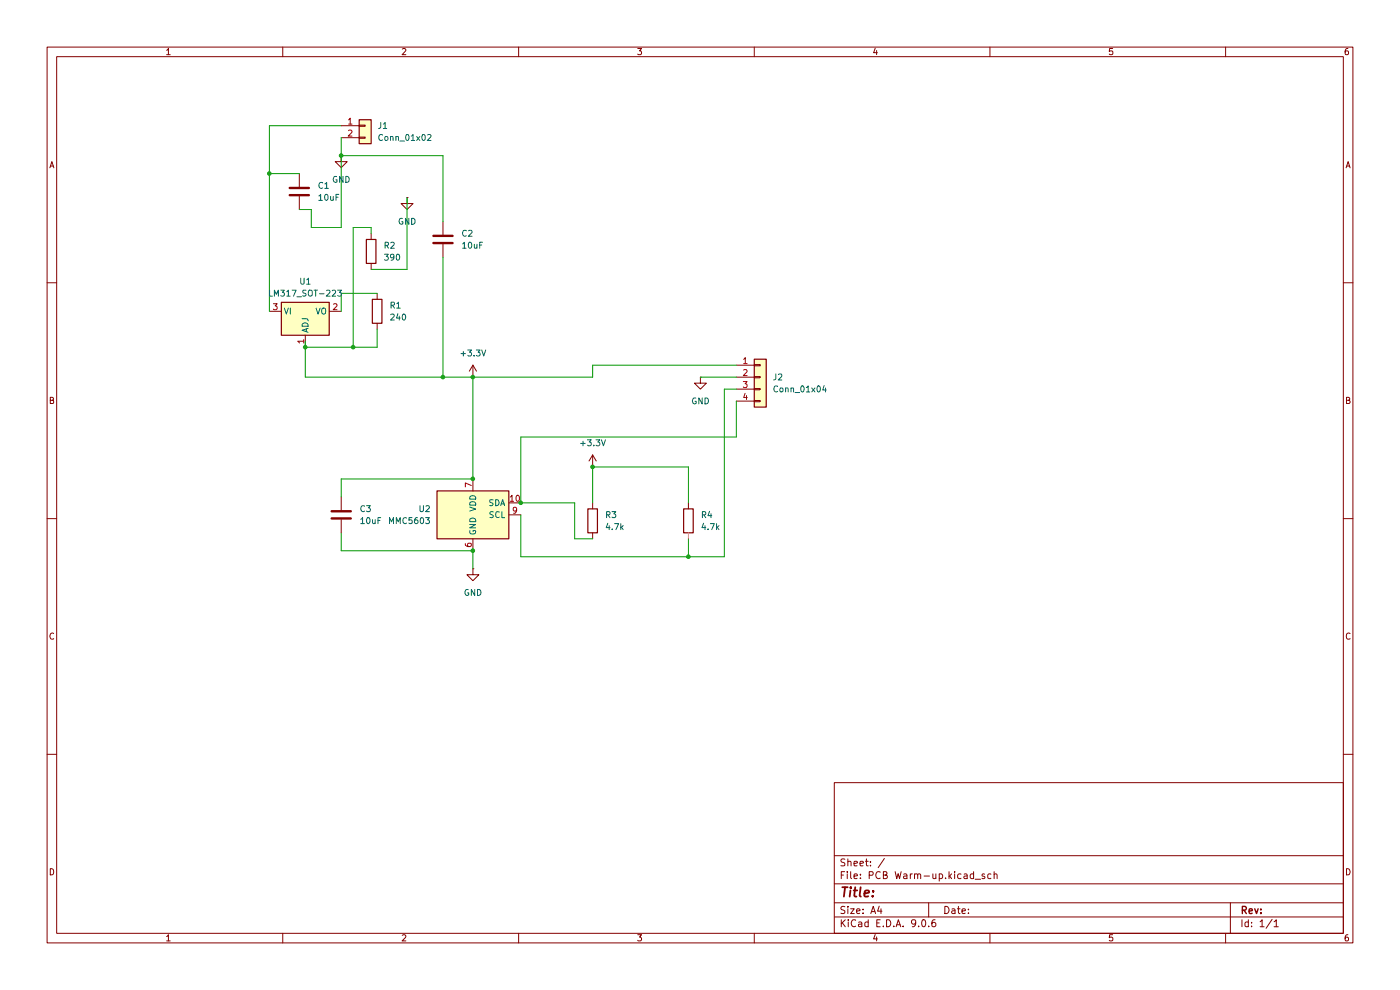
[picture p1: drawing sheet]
(kicad_sch
 (version 20250114)
 (generator "eeschema")
 (generator_version "9.0")
 (paper "A4")
 (lib_symbols
  (symbol "Connector_Generic:Conn_01x02"
   (pin_names
    (offset 1.016) (hide yes)) (exclude_from_sim no) (in_bom yes) (on_board yes)
   (property "Reference" "J" (at 0 2.54 0) (effects (font (size 1.27 1.27))))
   (property "Value" "Conn_01x02" (at 0 -5.08 0) (effects (font (size 1.27 1.27))))
   (property "Footprint" "" (at 0 0 0) (effects (font (size 1.27 1.27)) (hide yes)))
   (property "Datasheet" "~" (at 0 0 0) (effects (font (size 1.27 1.27)) (hide yes)))
   (property "Description" "Generic connector, single row, 01x02, script generated (kicad-library-utils/schlib/autogen/connector/)" (at 0 0 0) (effects (font (size 1.27 1.27)) (hide yes)))
   (symbol "Conn_01x02_1_1"
    (rectangle (start -1.27 1.27) (end 1.27 -3.81) (stroke (width 0.254) (type default)) (fill (type background)))
    (rectangle (start -1.27 0.127) (end 0 -0.127) (stroke (width 0.1524) (type default)) (fill (type none)))
    (rectangle (start -1.27 -2.413) (end 0 -2.667) (stroke (width 0.1524) (type default)) (fill (type none)))
    (pin passive line (at -5.08 0 0) (length 3.81) (name "Pin_1" (effects (font (size 1.27 1.27)))) (number "1" (effects (font (size 1.27 1.27)))))
    (pin passive line (at -5.08 -2.54 0) (length 3.81) (name "Pin_2" (effects (font (size 1.27 1.27)))) (number "2" (effects (font (size 1.27 1.27))))))
   (embedded_fonts no))
  (symbol "Connector_Generic:Conn_01x04"
   (pin_names
    (offset 1.016) (hide yes)) (exclude_from_sim no) (in_bom yes) (on_board yes)
   (property "Reference" "J" (at 0 5.08 0) (effects (font (size 1.27 1.27))))
   (property "Value" "Conn_01x04" (at 0 -7.62 0) (effects (font (size 1.27 1.27))))
   (property "Footprint" "" (at 0 0 0) (effects (font (size 1.27 1.27)) (hide yes)))
   (property "Datasheet" "~" (at 0 0 0) (effects (font (size 1.27 1.27)) (hide yes)))
   (property "Description" "Generic connector, single row, 01x04, script generated (kicad-library-utils/schlib/autogen/connector/)" (at 0 0 0) (effects (font (size 1.27 1.27)) (hide yes)))
   (symbol "Conn_01x04_1_1"
    (rectangle (start -1.27 3.81) (end 1.27 -6.35) (stroke (width 0.254) (type default)) (fill (type background)))
    (rectangle (start -1.27 2.667) (end 0 2.413) (stroke (width 0.1524) (type default)) (fill (type none)))
    (rectangle (start -1.27 0.127) (end 0 -0.127) (stroke (width 0.1524) (type default)) (fill (type none)))
    (rectangle (start -1.27 -2.413) (end 0 -2.667) (stroke (width 0.1524) (type default)) (fill (type none)))
    (rectangle (start -1.27 -4.953) (end 0 -5.207) (stroke (width 0.1524) (type default)) (fill (type none)))
    (pin passive line (at -5.08 2.54 0) (length 3.81) (name "Pin_1" (effects (font (size 1.27 1.27)))) (number "1" (effects (font (size 1.27 1.27)))))
    (pin passive line (at -5.08 0 0) (length 3.81) (name "Pin_2" (effects (font (size 1.27 1.27)))) (number "2" (effects (font (size 1.27 1.27)))))
    (pin passive line (at -5.08 -2.54 0) (length 3.81) (name "Pin_3" (effects (font (size 1.27 1.27)))) (number "3" (effects (font (size 1.27 1.27)))))
    (pin passive line (at -5.08 -5.08 0) (length 3.81) (name "Pin_4" (effects (font (size 1.27 1.27)))) (number "4" (effects (font (size 1.27 1.27))))))
   (embedded_fonts no))
  (symbol "Device:C"
   (pin_numbers (hide yes))
   (pin_names
    (offset 0.254)) (exclude_from_sim no) (in_bom yes) (on_board yes)
   (property "Reference" "C" (at 0.635 2.54 0) (effects (font (size 1.27 1.27)) (justify left)))
   (property "Value" "C" (at 0.635 -2.54 0) (effects (font (size 1.27 1.27)) (justify left)))
   (property "Footprint" "" (at 0.9652 -3.81 0) (effects (font (size 1.27 1.27)) (hide yes)))
   (property "Datasheet" "~" (at 0 0 0) (effects (font (size 1.27 1.27)) (hide yes)))
   (property "Description" "Unpolarized capacitor" (at 0 0 0) (effects (font (size 1.27 1.27)) (hide yes)))
   (symbol "C_0_1"
    (polyline (pts (xy -2.032 0.762) (xy 2.032 0.762)) (stroke (width 0.508) (type default)) (fill (type none)))
    (polyline (pts (xy -2.032 -0.762) (xy 2.032 -0.762)) (stroke (width 0.508) (type default)) (fill (type none))))
   (symbol "C_1_1"
    (pin passive line (at 0 3.81 270) (length 2.794) (name "~" (effects (font (size 1.27 1.27)))) (number "1" (effects (font (size 1.27 1.27)))))
    (pin passive line (at 0 -3.81 90) (length 2.794) (name "~" (effects (font (size 1.27 1.27)))) (number "2" (effects (font (size 1.27 1.27))))))
   (embedded_fonts no))
  (symbol "Device:R"
   (pin_numbers (hide yes))
   (pin_names
    (offset 0)) (exclude_from_sim no) (in_bom yes) (on_board yes)
   (property "Reference" "R" (at 2.032 0 90) (effects (font (size 1.27 1.27))))
   (property "Value" "R" (at 0 0 90) (effects (font (size 1.27 1.27))))
   (property "Footprint" "" (at -1.778 0 90) (effects (font (size 1.27 1.27)) (hide yes)))
   (property "Datasheet" "~" (at 0 0 0) (effects (font (size 1.27 1.27)) (hide yes)))
   (property "Description" "Resistor" (at 0 0 0) (effects (font (size 1.27 1.27)) (hide yes)))
   (symbol "R_0_1"
    (rectangle (start -1.016 -2.54) (end 1.016 2.54) (stroke (width 0.254) (type default)) (fill (type none))))
   (symbol "R_1_1"
    (pin passive line (at 0 3.81 270) (length 1.27) (name "~" (effects (font (size 1.27 1.27)))) (number "1" (effects (font (size 1.27 1.27)))))
    (pin passive line (at 0 -3.81 90) (length 1.27) (name "~" (effects (font (size 1.27 1.27)))) (number "2" (effects (font (size 1.27 1.27))))))
   (embedded_fonts no))
  (symbol "Regulator_Linear:LM317_SOT-223"
   (pin_names
    (offset 0.254)) (exclude_from_sim no) (in_bom yes) (on_board yes)
   (property "Reference" "U" (at -3.81 3.175 0) (effects (font (size 1.27 1.27))))
   (property "Value" "LM317_SOT-223" (at 0 3.175 0) (effects (font (size 1.27 1.27)) (justify left)))
   (property "Footprint" "Package_TO_SOT_SMD:SOT-223-3_TabPin2" (at 0 6.35 0) (effects (font (size 1.27 1.27)
    (italic yes)) (hide yes)))
   (property "Datasheet" "http://www.ti.com/lit/ds/symlink/lm317.pdf" (at 0 0 0) (effects (font (size 1.27 1.27)) (hide yes)))
   (property "Description" "1.5A 35V Adjustable Linear Regulator, SOT-223" (at 0 0 0) (effects (font (size 1.27 1.27)) (hide yes)))
   (symbol "LM317_SOT-223_0_1"
    (rectangle (start -5.08 1.905) (end 5.08 -5.08) (stroke (width 0.254) (type default)) (fill (type background))))
   (symbol "LM317_SOT-223_1_1"
    (pin power_in line (at -7.62 0 0) (length 2.54) (name "VI" (effects (font (size 1.27 1.27)))) (number "3" (effects (font (size 1.27 1.27)))))
    (pin input line (at 0 -7.62 90) (length 2.54) (name "ADJ" (effects (font (size 1.27 1.27)))) (number "1" (effects (font (size 1.27 1.27)))))
    (pin power_out line (at 7.62 0 180) (length 2.54) (name "VO" (effects (font (size 1.27 1.27)))) (number "2" (effects (font (size 1.27 1.27))))))
   (embedded_fonts no))
  (symbol "Sensor_Gas:SCD40-D-R2" (exclude_from_sim no) (in_bom yes) (on_board yes)
   (property "Reference" "U" (at -7.62 6.35 0) (effects (font (size 1.27 1.27))))
   (property "Value" "SCD40-D-R2" (at 6.985 6.35 0) (effects (font (size 1.27 1.27))))
   (property "Footprint" "Sensor:Sensirion_SCD4x-1EP_10.1x10.1mm_P1.25mm_EP4.8x4.8mm" (at 0 0 0) (effects (font (size 1.27 1.27)) (hide yes)))
   (property "Datasheet" "https://sensirion.com/media/documents/E0F04247/631EF271/CD_DS_SCD40_SCD41_Datasheet_D1.pdf" (at 0 0 0) (effects (font (size 1.27 1.27)) (hide yes)))
   (property "Description" "Photoacoustic CO2 sensor, 40 000 ppm, I2C, 2.4-5.5 V, Base accuracy  400 - 2000 ppm" (at 0 0 0) (effects (font (size 1.27 1.27)) (hide yes)))
   (symbol "SCD40-D-R2_0_1"
    (rectangle (start 7.62 5.08) (end -7.62 -5.08) (stroke (width 0.254) (type default)) (fill (type background))))
   (symbol "SCD40-D-R2_1_1"
    (pin passive line (at 0 7.62 270) (length 2.54) (hide yes) (name "VDD" (effects (font (size 1.27 1.27)))) (number "19" (effects (font (size 1.27 1.27)))))
    (pin power_in line (at 0 7.62 270) (length 2.54) (name "VDD" (effects (font (size 1.27 1.27)))) (number "7" (effects (font (size 1.27 1.27)))))
    (pin passive line (at 0 -7.62 90) (length 2.54) (hide yes) (name "GND" (effects (font (size 1.27 1.27)))) (number "20" (effects (font (size 1.27 1.27)))))
    (pin passive line (at 0 -7.62 90) (length 2.54) (hide yes) (name "GND" (effects (font (size 1.27 1.27)))) (number "21" (effects (font (size 1.27 1.27)))))
    (pin power_in line (at 0 -7.62 90) (length 2.54) (name "GND" (effects (font (size 1.27 1.27)))) (number "6" (effects (font (size 1.27 1.27)))))
    (pin bidirectional line (at 10.16 2.54 180) (length 2.54) (name "SDA" (effects (font (size 1.27 1.27)))) (number "10" (effects (font (size 1.27 1.27)))))
    (pin input line (at 10.16 0 180) (length 2.54) (name "SCL" (effects (font (size 1.27 1.27)))) (number "9" (effects (font (size 1.27 1.27))))))
   (embedded_fonts no))
  (symbol "power:+3.3V"
   (power)
   (pin_numbers (hide yes))
   (pin_names
    (offset 0) (hide yes)) (exclude_from_sim no) (in_bom yes) (on_board yes)
   (property "Reference" "#PWR" (at 0 -3.81 0) (effects (font (size 1.27 1.27)) (hide yes)))
   (property "Value" "+3.3V" (at 0 3.556 0) (effects (font (size 1.27 1.27))))
   (property "Footprint" "" (at 0 0 0) (effects (font (size 1.27 1.27)) (hide yes)))
   (property "Datasheet" "" (at 0 0 0) (effects (font (size 1.27 1.27)) (hide yes)))
   (property "Description" "Power symbol creates a global label with name \"+3.3V\"" (at 0 0 0) (effects (font (size 1.27 1.27)) (hide yes)))
   (symbol "+3.3V_0_1"
    (polyline (pts (xy -0.762 1.27) (xy 0 2.54)) (stroke (width 0) (type default)) (fill (type none)))
    (polyline (pts (xy 0 2.54) (xy 0.762 1.27)) (stroke (width 0) (type default)) (fill (type none)))
    (polyline (pts (xy 0 0) (xy 0 2.54)) (stroke (width 0) (type default)) (fill (type none))))
   (symbol "+3.3V_1_1"
    (pin power_in line (at 0 0 90) (length 0) (name "~" (effects (font (size 1.27 1.27)))) (number "1" (effects (font (size 1.27 1.27))))))
   (embedded_fonts no))
  (symbol "power:GND"
   (power)
   (pin_numbers (hide yes))
   (pin_names
    (offset 0) (hide yes)) (exclude_from_sim no) (in_bom yes) (on_board yes)
   (property "Reference" "#PWR" (at 0 -6.35 0) (effects (font (size 1.27 1.27)) (hide yes)))
   (property "Value" "GND" (at 0 -3.81 0) (effects (font (size 1.27 1.27))))
   (property "Footprint" "" (at 0 0 0) (effects (font (size 1.27 1.27)) (hide yes)))
   (property "Datasheet" "" (at 0 0 0) (effects (font (size 1.27 1.27)) (hide yes)))
   (property "Description" "Power symbol creates a global label with name \"GND\" , ground" (at 0 0 0) (effects (font (size 1.27 1.27)) (hide yes)))
   (symbol "GND_0_1"
    (polyline (pts (xy 0 0) (xy 0 -1.27) (xy 1.27 -1.27) (xy 0 -2.54) (xy -1.27 -1.27) (xy 0 -1.27)) (stroke (width 0) (type default)) (fill (type none))))
   (symbol "GND_1_1"
    (pin power_in line (at 0 0 270) (length 0) (name "~" (effects (font (size 1.27 1.27)))) (number "1" (effects (font (size 1.27 1.27))))))
   (embedded_fonts no)))
 (junction
  (at 125.73 99.06)
  (diameter 0)
  (color 0 0 0 0))
 (junction
  (at 100.33 101.6)
  (diameter 0)
  (color 0 0 0 0))
 (junction
  (at 57.15 36.83)
  (diameter 0)
  (color 0 0 0 0))
 (junction
  (at 64.77 73.66)
  (diameter 0)
  (color 0 0 0 0))
 (junction
  (at 146.05 118.11)
  (diameter 0)
  (color 0 0 0 0))
 (junction
  (at 74.93 73.66)
  (diameter 0)
  (color 0 0 0 0))
 (junction
  (at 72.39 33.02)
  (diameter 0)
  (color 0 0 0 0))
 (junction
  (at 100.33 80.01)
  (diameter 0)
  (color 0 0 0 0))
 (junction
  (at 93.98 80.01)
  (diameter 0)
  (color 0 0 0 0))
 (junction
  (at 100.33 116.84)
  (diameter 0)
  (color 0 0 0 0))
 (junction
  (at 110.49 106.68)
  (diameter 0)
  (color 0 0 0 0))
 (wire
  (pts (xy 74.93 48.26) (xy 74.93 73.66))
  (stroke (width 0) (type default)))
 (wire
  (pts (xy 78.74 48.26) (xy 78.74 49.53))
  (stroke (width 0) (type default)))
 (wire
  (pts (xy 110.49 118.11) (xy 110.49 109.22))
  (stroke (width 0) (type default)))
 (wire
  (pts (xy 72.39 26.67) (xy 57.15 26.67))
  (stroke (width 0) (type default)))
 (wire
  (pts (xy 57.15 26.67) (xy 57.15 36.83))
  (stroke (width 0) (type default)))
 (wire
  (pts (xy 125.73 77.47) (xy 125.73 80.01))
  (stroke (width 0) (type default)))
 (wire
  (pts (xy 125.73 114.3) (xy 121.92 114.3))
  (stroke (width 0) (type default)))
 (wire
  (pts (xy 63.5 44.45) (xy 66.04 44.45))
  (stroke (width 0) (type default)))
 (wire
  (pts (xy 100.33 80.01) (xy 100.33 101.6))
  (stroke (width 0) (type default)))
 (wire
  (pts (xy 156.21 85.09) (xy 156.21 92.71))
  (stroke (width 0) (type default)))
 (wire
  (pts (xy 93.98 46.99) (xy 93.98 33.02))
  (stroke (width 0) (type default)))
 (wire
  (pts (xy 100.33 116.84) (xy 100.33 120.65))
  (stroke (width 0) (type default)))
 (wire
  (pts (xy 93.98 54.61) (xy 93.98 80.01))
  (stroke (width 0) (type default)))
 (wire
  (pts (xy 72.39 105.41) (xy 72.39 101.6))
  (stroke (width 0) (type default)))
 (wire
  (pts (xy 64.77 73.66) (xy 64.77 80.01))
  (stroke (width 0) (type default)))
 (wire
  (pts (xy 121.92 114.3) (xy 121.92 106.68))
  (stroke (width 0) (type default)))
 (wire
  (pts (xy 125.73 99.06) (xy 125.73 106.68))
  (stroke (width 0) (type default)))
 (wire
  (pts (xy 93.98 80.01) (xy 100.33 80.01))
  (stroke (width 0) (type default)))
 (wire
  (pts (xy 72.39 62.23) (xy 72.39 66.04))
  (stroke (width 0) (type default)))
 (wire
  (pts (xy 78.74 57.15) (xy 86.36 57.15))
  (stroke (width 0) (type default)))
 (wire
  (pts (xy 72.39 101.6) (xy 100.33 101.6))
  (stroke (width 0) (type default)))
 (wire
  (pts (xy 156.21 82.55) (xy 153.67 82.55))
  (stroke (width 0) (type default)))
 (wire
  (pts (xy 72.39 29.21) (xy 72.39 33.02))
  (stroke (width 0) (type default)))
 (wire
  (pts (xy 63.5 36.83) (xy 57.15 36.83))
  (stroke (width 0) (type default)))
 (wire
  (pts (xy 146.05 114.3) (xy 146.05 118.11))
  (stroke (width 0) (type default)))
 (wire
  (pts (xy 146.05 99.06) (xy 125.73 99.06))
  (stroke (width 0) (type default)))
 (wire
  (pts (xy 80.01 62.23) (xy 72.39 62.23))
  (stroke (width 0) (type default)))
 (wire
  (pts (xy 64.77 73.66) (xy 74.93 73.66))
  (stroke (width 0) (type default)))
 (wire
  (pts (xy 121.92 106.68) (xy 110.49 106.68))
  (stroke (width 0) (type default)))
 (wire
  (pts (xy 74.93 48.26) (xy 78.74 48.26))
  (stroke (width 0) (type default)))
 (wire
  (pts (xy 125.73 80.01) (xy 100.33 80.01))
  (stroke (width 0) (type default)))
 (wire
  (pts (xy 66.04 48.26) (xy 72.39 48.26))
  (stroke (width 0) (type default)))
 (wire
  (pts (xy 72.39 33.02) (xy 93.98 33.02))
  (stroke (width 0) (type default)))
 (wire
  (pts (xy 57.15 36.83) (xy 57.15 66.04))
  (stroke (width 0) (type default)))
 (wire
  (pts (xy 146.05 99.06) (xy 146.05 106.68))
  (stroke (width 0) (type default)))
 (wire
  (pts (xy 74.93 73.66) (xy 80.01 73.66))
  (stroke (width 0) (type default)))
 (wire
  (pts (xy 156.21 92.71) (xy 110.49 92.71))
  (stroke (width 0) (type default)))
 (wire
  (pts (xy 80.01 69.85) (xy 80.01 73.66))
  (stroke (width 0) (type default)))
 (wire
  (pts (xy 110.49 92.71) (xy 110.49 106.68))
  (stroke (width 0) (type default)))
 (wire
  (pts (xy 86.36 41.91) (xy 86.36 57.15))
  (stroke (width 0) (type default)))
 (wire
  (pts (xy 64.77 72.39) (xy 64.77 73.66))
  (stroke (width 0) (type default)))
 (wire
  (pts (xy 72.39 48.26) (xy 72.39 33.02))
  (stroke (width 0) (type default)))
 (wire
  (pts (xy 64.77 80.01) (xy 93.98 80.01))
  (stroke (width 0) (type default)))
 (wire
  (pts (xy 146.05 118.11) (xy 110.49 118.11))
  (stroke (width 0) (type default)))
 (wire
  (pts (xy 153.67 118.11) (xy 146.05 118.11))
  (stroke (width 0) (type default)))
 (wire
  (pts (xy 72.39 116.84) (xy 100.33 116.84))
  (stroke (width 0) (type default)))
 (wire
  (pts (xy 148.59 80.01) (xy 156.21 80.01))
  (stroke (width 0) (type default)))
 (wire
  (pts (xy 156.21 77.47) (xy 125.73 77.47))
  (stroke (width 0) (type default)))
 (wire
  (pts (xy 153.67 82.55) (xy 153.67 118.11))
  (stroke (width 0) (type default)))
 (wire
  (pts (xy 72.39 113.03) (xy 72.39 116.84))
  (stroke (width 0) (type default)))
 (wire
  (pts (xy 66.04 44.45) (xy 66.04 48.26))
  (stroke (width 0) (type default)))
 (symbol
  (lib_id "power:GND")
  (at 72.39 33.02 0)
  (unit 1)
  (exclude_from_sim no)
  (in_bom yes)
  (on_board yes)
  (dnp no)
  (fields_autoplaced yes)
  (property "Reference" "#PWR01" (at 72.39 39.37 0) (effects (font (size 1.27 1.27)) (hide yes)))
  (property "Value" "GND" (at 72.39 38.1 0) (effects (font (size 1.27 1.27))))
  (property "Footprint" "" (at 72.39 33.02 0) (effects (font (size 1.27 1.27)) (hide yes)))
  (property "Datasheet" "" (at 72.39 33.02 0) (effects (font (size 1.27 1.27)) (hide yes)))
  (property "Description" "Power symbol creates a global label with name \"GND\" , ground" (at 72.39 33.02 0) (effects (font (size 1.27 1.27)) (hide yes)))
  (pin "1"))
 (symbol
  (lib_id "Connector_Generic:Conn_01x02")
  (at 77.47 26.67 0)
  (unit 1)
  (exclude_from_sim no)
  (in_bom yes)
  (on_board yes)
  (dnp no)
  (fields_autoplaced yes)
  (property "Reference" "J1" (at 80.01 26.6699 0) (effects (font (size 1.27 1.27)) (justify left)))
  (property "Value" "Conn_01x02" (at 80.01 29.2099 0) (effects (font (size 1.27 1.27)) (justify left)))
  (property "Footprint" "Connector_PinHeader_2.54mm:PinHeader_1x02_P2.54mm_Vertical" (at 77.47 26.67 0) (effects (font (size 1.27 1.27)) (hide yes)))
  (property "Datasheet" "~" (at 77.47 26.67 0) (effects (font (size 1.27 1.27)) (hide yes)))
  (property "Description" "Generic connector, single row, 01x02, script generated (kicad-library-utils/schlib/autogen/connector/)" (at 77.47 26.67 0) (effects (font (size 1.27 1.27)) (hide yes)))
  (pin "2")
  (pin "1"))
 (symbol
  (lib_id "Device:C")
  (at 93.98 50.8 0)
  (unit 1)
  (exclude_from_sim no)
  (in_bom yes)
  (on_board yes)
  (dnp no)
  (fields_autoplaced yes)
  (property "Reference" "C2" (at 97.79 49.5299 0) (effects (font (size 1.27 1.27)) (justify left)))
  (property "Value" "10uF" (at 97.79 52.0699 0) (effects (font (size 1.27 1.27)) (justify left)))
  (property "Footprint" "Capacitor_SMD:C_0805_2012Metric" (at 94.9452 54.61 0) (effects (font (size 1.27 1.27)) (hide yes)))
  (property "Datasheet" "~" (at 93.98 50.8 0) (effects (font (size 1.27 1.27)) (hide yes)))
  (property "Description" "Unpolarized capacitor" (at 93.98 50.8 0) (effects (font (size 1.27 1.27)) (hide yes)))
  (pin "1")
  (pin "2"))
 (symbol
  (lib_id "Device:C")
  (at 63.5 40.64 0)
  (unit 1)
  (exclude_from_sim no)
  (in_bom yes)
  (on_board yes)
  (dnp no)
  (fields_autoplaced yes)
  (property "Reference" "C1" (at 67.31 39.3699 0) (effects (font (size 1.27 1.27)) (justify left)))
  (property "Value" "10uF" (at 67.31 41.9099 0) (effects (font (size 1.27 1.27)) (justify left)))
  (property "Footprint" "Capacitor_SMD:C_0805_2012Metric" (at 64.4652 44.45 0) (effects (font (size 1.27 1.27)) (hide yes)))
  (property "Datasheet" "~" (at 63.5 40.64 0) (effects (font (size 1.27 1.27)) (hide yes)))
  (property "Description" "Unpolarized capacitor" (at 63.5 40.64 0) (effects (font (size 1.27 1.27)) (hide yes)))
  (pin "1")
  (pin "2"))
 (symbol
  (lib_id "Device:R")
  (at 125.73 110.49 0)
  (unit 1)
  (exclude_from_sim no)
  (in_bom yes)
  (on_board yes)
  (dnp no)
  (fields_autoplaced yes)
  (property "Reference" "R3" (at 128.27 109.2199 0) (effects (font (size 1.27 1.27)) (justify left)))
  (property "Value" "4.7k" (at 128.27 111.7599 0) (effects (font (size 1.27 1.27)) (justify left)))
  (property "Footprint" "Resistor_SMD:R_0805_2012Metric" (at 123.952 110.49 90) (effects (font (size 1.27 1.27)) (hide yes)))
  (property "Datasheet" "~" (at 125.73 110.49 0) (effects (font (size 1.27 1.27)) (hide yes)))
  (property "Description" "Resistor" (at 125.73 110.49 0) (effects (font (size 1.27 1.27)) (hide yes)))
  (pin "2")
  (pin "1"))
 (symbol
  (lib_id "Regulator_Linear:LM317_SOT-223")
  (at 64.77 66.04 0)
  (unit 1)
  (exclude_from_sim no)
  (in_bom yes)
  (on_board yes)
  (dnp no)
  (fields_autoplaced yes)
  (property "Reference" "U1" (at 64.77 59.69 0) (effects (font (size 1.27 1.27))))
  (property "Value" "LM317_SOT-223" (at 64.77 62.23 0) (effects (font (size 1.27 1.27))))
  (property "Footprint" "Package_TO_SOT_SMD:SOT-223-3_TabPin2" (at 64.77 59.69 0) (effects (font (size 1.27 1.27)
    (italic yes)) (hide yes)))
  (property "Datasheet" "http://www.ti.com/lit/ds/symlink/lm317.pdf" (at 64.77 66.04 0) (effects (font (size 1.27 1.27)) (hide yes)))
  (property "Description" "1.5A 35V Adjustable Linear Regulator, SOT-223" (at 64.77 66.04 0) (effects (font (size 1.27 1.27)) (hide yes)))
  (pin "2")
  (pin "1")
  (pin "3"))
 (symbol
  (lib_id "Sensor_Gas:SCD40-D-R2")
  (at 100.33 109.22 0)
  (unit 1)
  (exclude_from_sim no)
  (in_bom yes)
  (on_board yes)
  (dnp no)
  (fields_autoplaced yes)
  (property "Reference" "U2" (at 91.44 107.9499 0) (effects (font (size 1.27 1.27)) (justify right)))
  (property "Value" "MMC5603" (at 91.44 110.4899 0) (effects (font (size 1.27 1.27)) (justify right)))
  (property "Footprint" "Sensor:Sensirion_SCD4x-1EP_10.1x10.1mm_P1.25mm_EP4.8x4.8mm" (at 100.33 109.22 0) (effects (font (size 1.27 1.27)) (hide yes)))
  (property "Datasheet" "https://sensirion.com/media/documents/E0F04247/631EF271/CD_DS_SCD40_SCD41_Datasheet_D1.pdf" (at 100.33 109.22 0) (effects (font (size 1.27 1.27)) (hide yes)))
  (property "Description" "Photoacoustic CO2 sensor, 40 000 ppm, I2C, 2.4-5.5 V, Base accuracy  400 - 2000 ppm" (at 100.33 109.22 0) (effects (font (size 1.27 1.27)) (hide yes)))
  (pin "10")
  (pin "21")
  (pin "7")
  (pin "6")
  (pin "19")
  (pin "9")
  (pin "20"))
 (symbol
  (lib_id "power:GND")
  (at 148.59 80.01 0)
  (unit 1)
  (exclude_from_sim no)
  (in_bom yes)
  (on_board yes)
  (dnp no)
  (fields_autoplaced yes)
  (property "Reference" "#PWR04" (at 148.59 86.36 0) (effects (font (size 1.27 1.27)) (hide yes)))
  (property "Value" "GND" (at 148.59 85.09 0) (effects (font (size 1.27 1.27))))
  (property "Footprint" "" (at 148.59 80.01 0) (effects (font (size 1.27 1.27)) (hide yes)))
  (property "Datasheet" "" (at 148.59 80.01 0) (effects (font (size 1.27 1.27)) (hide yes)))
  (property "Description" "Power symbol creates a global label with name \"GND\" , ground" (at 148.59 80.01 0) (effects (font (size 1.27 1.27)) (hide yes)))
  (pin "1"))
 (symbol
  (lib_id "power:+3.3V")
  (at 100.33 80.01 0)
  (unit 1)
  (exclude_from_sim no)
  (in_bom yes)
  (on_board yes)
  (dnp no)
  (fields_autoplaced yes)
  (property "Reference" "#PWR02" (at 100.33 83.82 0) (effects (font (size 1.27 1.27)) (hide yes)))
  (property "Value" "+3.3V" (at 100.33 74.93 0) (effects (font (size 1.27 1.27))))
  (property "Footprint" "" (at 100.33 80.01 0) (effects (font (size 1.27 1.27)) (hide yes)))
  (property "Datasheet" "" (at 100.33 80.01 0) (effects (font (size 1.27 1.27)) (hide yes)))
  (property "Description" "Power symbol creates a global label with name \"+3.3V\"" (at 100.33 80.01 0) (effects (font (size 1.27 1.27)) (hide yes)))
  (pin "1"))
 (symbol
  (lib_id "power:GND")
  (at 86.36 41.91 0)
  (unit 1)
  (exclude_from_sim no)
  (in_bom yes)
  (on_board yes)
  (dnp no)
  (fields_autoplaced yes)
  (property "Reference" "#PWR05" (at 86.36 48.26 0) (effects (font (size 1.27 1.27)) (hide yes)))
  (property "Value" "GND" (at 86.36 46.99 0) (effects (font (size 1.27 1.27))))
  (property "Footprint" "" (at 86.36 41.91 0) (effects (font (size 1.27 1.27)) (hide yes)))
  (property "Datasheet" "" (at 86.36 41.91 0) (effects (font (size 1.27 1.27)) (hide yes)))
  (property "Description" "Power symbol creates a global label with name \"GND\" , ground" (at 86.36 41.91 0) (effects (font (size 1.27 1.27)) (hide yes)))
  (pin "1"))
 (symbol
  (lib_id "Device:R")
  (at 78.74 53.34 0)
  (unit 1)
  (exclude_from_sim no)
  (in_bom yes)
  (on_board yes)
  (dnp no)
  (fields_autoplaced yes)
  (property "Reference" "R2" (at 81.28 52.0699 0) (effects (font (size 1.27 1.27)) (justify left)))
  (property "Value" "390" (at 81.28 54.6099 0) (effects (font (size 1.27 1.27)) (justify left)))
  (property "Footprint" "Resistor_SMD:R_0805_2012Metric" (at 76.962 53.34 90) (effects (font (size 1.27 1.27)) (hide yes)))
  (property "Datasheet" "~" (at 78.74 53.34 0) (effects (font (size 1.27 1.27)) (hide yes)))
  (property "Description" "Resistor" (at 78.74 53.34 0) (effects (font (size 1.27 1.27)) (hide yes)))
  (pin "2")
  (pin "1"))
 (symbol
  (lib_id "Device:C")
  (at 72.39 109.22 0)
  (unit 1)
  (exclude_from_sim no)
  (in_bom yes)
  (on_board yes)
  (dnp no)
  (fields_autoplaced yes)
  (property "Reference" "C3" (at 76.2 107.9499 0) (effects (font (size 1.27 1.27)) (justify left)))
  (property "Value" "10uF" (at 76.2 110.4899 0) (effects (font (size 1.27 1.27)) (justify left)))
  (property "Footprint" "Capacitor_SMD:C_0805_2012Metric" (at 73.3552 113.03 0) (effects (font (size 1.27 1.27)) (hide yes)))
  (property "Datasheet" "~" (at 72.39 109.22 0) (effects (font (size 1.27 1.27)) (hide yes)))
  (property "Description" "Unpolarized capacitor" (at 72.39 109.22 0) (effects (font (size 1.27 1.27)) (hide yes)))
  (pin "1")
  (pin "2"))
 (symbol
  (lib_id "Device:R")
  (at 146.05 110.49 0)
  (unit 1)
  (exclude_from_sim no)
  (in_bom yes)
  (on_board yes)
  (dnp no)
  (property "Reference" "R4" (at 148.59 109.2199 0) (effects (font (size 1.27 1.27)) (justify left)))
  (property "Value" "4.7k" (at 148.59 111.7599 0) (effects (font (size 1.27 1.27)) (justify left)))
  (property "Footprint" "Resistor_SMD:R_0805_2012Metric" (at 144.272 110.49 90) (effects (font (size 1.27 1.27)) (hide yes)))
  (property "Datasheet" "~" (at 146.05 110.49 0) (effects (font (size 1.27 1.27)) (hide yes)))
  (property "Description" "Resistor" (at 146.05 110.49 0) (effects (font (size 1.27 1.27)) (hide yes)))
  (pin "2")
  (pin "1"))
 (symbol
  (lib_id "Device:R")
  (at 80.01 66.04 0)
  (unit 1)
  (exclude_from_sim no)
  (in_bom yes)
  (on_board yes)
  (dnp no)
  (fields_autoplaced yes)
  (property "Reference" "R1" (at 82.55 64.7699 0) (effects (font (size 1.27 1.27)) (justify left)))
  (property "Value" "240" (at 82.55 67.3099 0) (effects (font (size 1.27 1.27)) (justify left)))
  (property "Footprint" "Resistor_SMD:R_0805_2012Metric" (at 78.232 66.04 90) (effects (font (size 1.27 1.27)) (hide yes)))
  (property "Datasheet" "~" (at 80.01 66.04 0) (effects (font (size 1.27 1.27)) (hide yes)))
  (property "Description" "Resistor" (at 80.01 66.04 0) (effects (font (size 1.27 1.27)) (hide yes)))
  (pin "1")
  (pin "2"))
 (symbol
  (lib_id "Connector_Generic:Conn_01x04")
  (at 161.29 80.01 0)
  (unit 1)
  (exclude_from_sim no)
  (in_bom yes)
  (on_board yes)
  (dnp no)
  (fields_autoplaced yes)
  (property "Reference" "J2" (at 163.83 80.0099 0) (effects (font (size 1.27 1.27)) (justify left)))
  (property "Value" "Conn_01x04" (at 163.83 82.5499 0) (effects (font (size 1.27 1.27)) (justify left)))
  (property "Footprint" "Connector_PinHeader_2.54mm:PinHeader_1x04_P2.54mm_Vertical" (at 161.29 80.01 0) (effects (font (size 1.27 1.27)) (hide yes)))
  (property "Datasheet" "~" (at 161.29 80.01 0) (effects (font (size 1.27 1.27)) (hide yes)))
  (property "Description" "Generic connector, single row, 01x04, script generated (kicad-library-utils/schlib/autogen/connector/)" (at 161.29 80.01 0) (effects (font (size 1.27 1.27)) (hide yes)))
  (pin "3")
  (pin "2")
  (pin "4")
  (pin "1"))
 (symbol
  (lib_id "power:GND")
  (at 100.33 120.65 0)
  (unit 1)
  (exclude_from_sim no)
  (in_bom yes)
  (on_board yes)
  (dnp no)
  (fields_autoplaced yes)
  (property "Reference" "#PWR03" (at 100.33 127 0) (effects (font (size 1.27 1.27)) (hide yes)))
  (property "Value" "GND" (at 100.33 125.73 0) (effects (font (size 1.27 1.27))))
  (property "Footprint" "" (at 100.33 120.65 0) (effects (font (size 1.27 1.27)) (hide yes)))
  (property "Datasheet" "" (at 100.33 120.65 0) (effects (font (size 1.27 1.27)) (hide yes)))
  (property "Description" "Power symbol creates a global label with name \"GND\" , ground" (at 100.33 120.65 0) (effects (font (size 1.27 1.27)) (hide yes)))
  (pin "1"))
 (symbol
  (lib_id "power:+3.3V")
  (at 125.73 99.06 0)
  (unit 1)
  (exclude_from_sim no)
  (in_bom yes)
  (on_board yes)
  (dnp no)
  (fields_autoplaced yes)
  (property "Reference" "#PWR06" (at 125.73 102.87 0) (effects (font (size 1.27 1.27)) (hide yes)))
  (property "Value" "+3.3V" (at 125.73 93.98 0) (effects (font (size 1.27 1.27))))
  (property "Footprint" "" (at 125.73 99.06 0) (effects (font (size 1.27 1.27)) (hide yes)))
  (property "Datasheet" "" (at 125.73 99.06 0) (effects (font (size 1.27 1.27)) (hide yes)))
  (property "Description" "Power symbol creates a global label with name \"+3.3V\"" (at 125.73 99.06 0) (effects (font (size 1.27 1.27)) (hide yes)))
  (pin "1"))
 (sheet_instances
  (path ""
   (page "1")))
 (embedded_fonts no))
